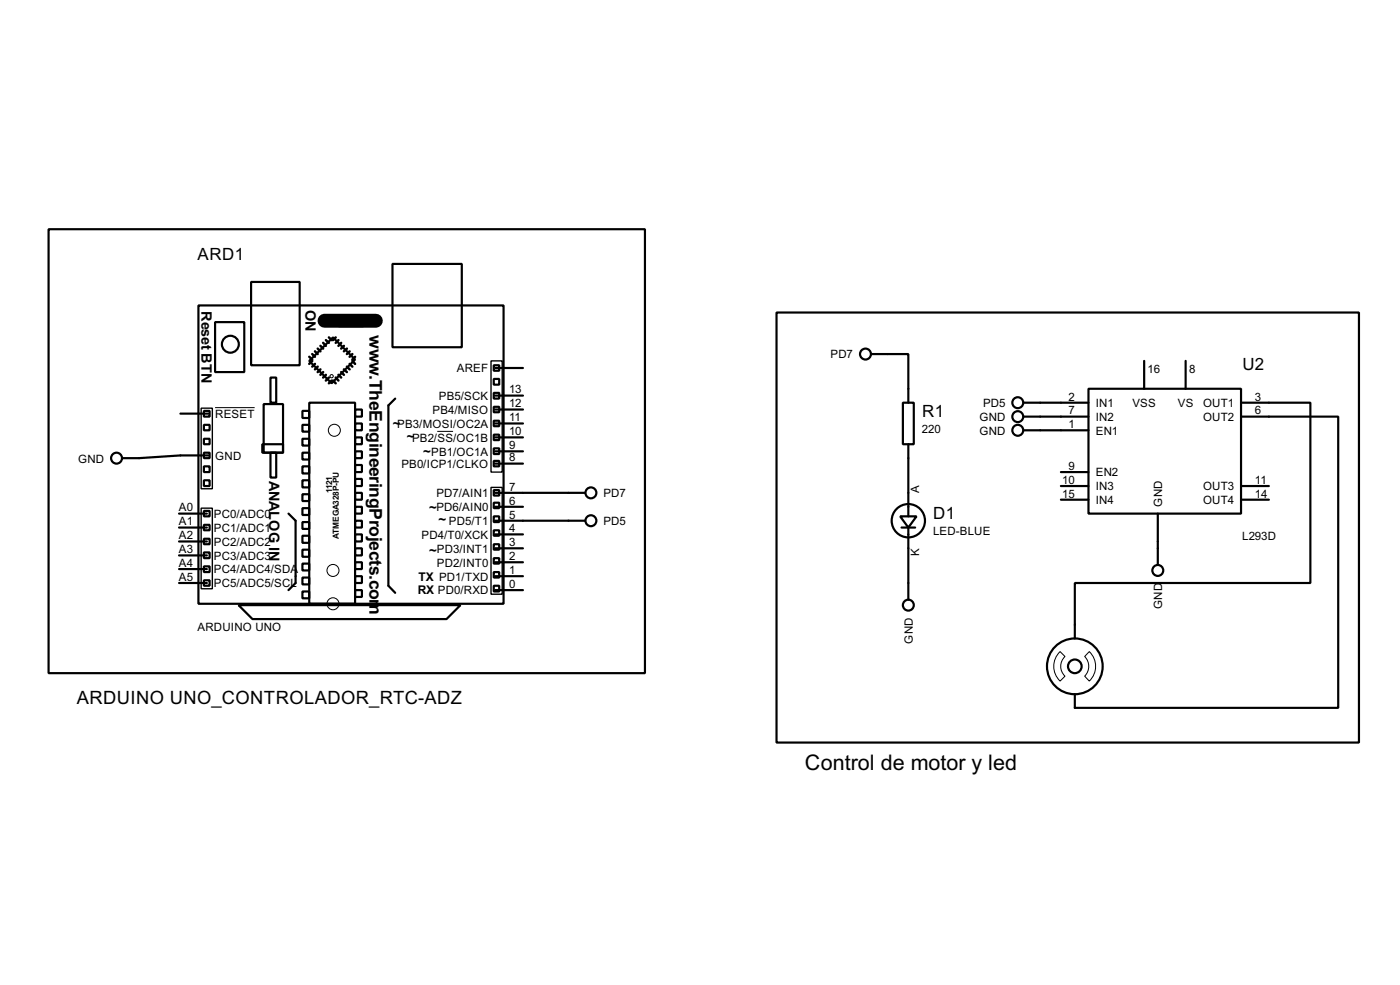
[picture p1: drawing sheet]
<svg xmlns="http://www.w3.org/2000/svg" width="256mm" height="180mm" viewBox="0 0 256 180" stroke-linecap="round" stroke-linejoin="round" font-family="sans-serif">
<g fill="none" stroke="#000" stroke-width=".4">
<path d="M8.9 42h109.3v81.2h-109.3zM36.4 55.9h55.9v54.6h-55.9zM39.4 59h5.4v9.1h-5.4zM46 51.6h8.9v15.3h-8.9zM62 57.7h4.6v2h-4.6zM71.9 48.3h12.7v15.3h-12.7zM142.3 57.2h106.7v78.7h-106.7zM33.1 75.7h5.1M37.4 77.8h1v1h-1zM37.4 75.2h1v1.1h-1zM48.3 74h3.6v8.9h-3.6zM49.6 69.1h1v4.6h-1z"/>
<path d="M55.4 75.2h1.3v1.3h-1.3zM55.4 77.8h1.3v1.2h-1.3zM56.7 73.7h8.4v36.8h-8.4zM56.7 66.1l4.3-4.3 4.1 4-4.3 4.4zM65.1 75h1.2v1.3h-1.2zM65.1 77.5h1.2v1.3h-1.2zM72.4 73l-1.2 1.2v33l1.2 1.3M90.5 66.9h1v1h-1zM90.5 71.9h1v1.1h-1zM90.5 74.5h1v1h-1zM90.5 77h1v1h-1zM90.5 79.6h1v1h-1z"/>
<path d="M90.5 69.4h1v1h-1zM90.7 77.5h5.1M90.7 75h5.1M90.7 72.4h5.1M90.7 67.4h5.1M159.6 64.8h6.8v8.9M165.4 73.7h2v7.6h-2zM187.5 73.7h11.9M187.5 76.3h11.9M187.5 78.8h11.9M199.4 71.2h28v22.8h-28zM209.6 66.1v5.1"/>
<path d="M217.2 66.1v5.1M227.4 73.7h12.7v33h-43.2v10.2M227.4 76.3h17.8v53.3h-48.3v-2.5M32.8 99.1h5.1M32.8 96.6h5.1M32.8 94h5.1M37.4 82.9h1v1h-1zM37.4 87.9h1v1.1h-1zM37.4 85.4h1v1h-1zM37.4 80.3h1v1h-1zM37.4 93.5h1v1h-1zM37.4 96.1h1v1h-1z"/>
<path d="M37.4 98.6h1v1h-1zM38.2 83.4h-5.1l-7.6 .5h-3.1M48.1 81.3h3.8v1.6h-3.8zM49.6 82.9h1v4.5h-1zM52.9 94l1.3 1.3v11.4l-1.3 1.3M55.4 80.3h1.3v1.3h-1.3zM55.4 82.9h1.3v1.2h-1.3zM55.4 85.4h1.3v1.3h-1.3zM55.4 87.9h1.3v1.3h-1.3zM55.4 90.5h1.3v1.2h-1.3zM55.4 93h1.3v1.3h-1.3zM55.4 95.6h1.3v1.2h-1.3z"/>
<path d="M55.4 98.1h1.3v1.3h-1.3zM65.1 80.1h1.2v1.2h-1.2zM65.1 82.6h1.2v1.3h-1.2zM65.1 85.1h1.2v1.3h-1.2zM65.1 87.7h1.2v1.3h-1.2zM65.1 90.2h1.2v1.3h-1.2zM65.1 92.8h1.2v1.2h-1.2zM65.1 95.3h1.2v1.3h-1.2zM65.1 97.8h1.2v1.3h-1.2zM90.5 82.1h1v1h-1zM90.5 84.4h1v1h-1zM90.5 89.7h1v1h-1z"/>
<path d="M90.5 92h1v1h-1zM90.5 94.5h1v1.1h-1zM90.5 97.1h1v1h-1zM90.5 99.6h1v1h-1zM90.7 90.2h16.5M90.7 95.3h16.5M90.7 97.8h5.1M90.7 92.8h5.1M90.7 84.9h5.1M90.7 82.6h5.1M90.7 80.1h5.1M164.9 94.5h3l-1.5 2.1z"/>
<path d="M165.2 96.6h2.5M166.4 81.3v13.2M166.4 96.6v13.2M194.4 89h5M194.4 91.5h5M194.4 86.4h5M212.1 94v9.4M227.4 89h5.1M227.4 91.5h5.1M32.8 106.7h5.1M32.8 104.2h5.1M32.8 101.7h5.1"/>
<path d="M37.4 101.1h1v1.1h-1zM37.4 103.7h1v1h-1zM37.4 106.2h1v1h-1zM43.7 110.8h40.7l-2.6 2.5h-35.5zM55.4 100.6h1.3v1.3h-1.3zM55.4 103.2h1.3v1.2h-1.3zM55.4 105.7h1.3v1.3h-1.3zM55.4 108.3h1.3v1.2h-1.3zM65.1 100.4h1.2v1.3h-1.2zM65.1 102.9h1.2v1.3h-1.2zM65.1 105.5h1.2v1.2h-1.2zM65.1 108h1.2v1.3h-1.2z"/>
<path d="M90.5 102.2h1v1h-1zM90.5 104.7h1v1h-1zM90.5 107.2h1v1.1h-1zM90.7 108h5.1M90.7 105.5h5.1M90.7 102.9h5.1M90.7 100.4h5.1"/>
<circle cx="42.2" cy="63" r="1.55"/>
<circle cx="158.5" cy="64.8" r="1"/>
<circle cx="186.4" cy="76.3" r="1"/>
<circle cx="186.4" cy="78.8" r="1"/>
<circle cx="186.4" cy="73.7" r="1"/>
<circle cx="21.3" cy="83.9" r="1"/>
<circle cx="108.2" cy="90.2" r="1"/>
<circle cx="108.2" cy="95.3" r="1"/>
<circle cx="166.4" cy="95.3" r="3.1"/>
<circle cx="166.4" cy="110.8" r="1"/>
<circle cx="212.1" cy="104.4" r="1"/>
<circle cx="196.9" cy="122" r="5.1"/>
<circle cx="196.9" cy="122" r="1.25"/>
</g>
<path d="M59.5 58.7h9.4" fill="none" stroke="#000" stroke-width="2.6"/>
<g fill="none" stroke="#000" stroke-width=".45">
<path d="M56.7 65.3l.5 .5M57.2 64.8l.5 .5M57.2 66.1l-.5 .5M57.7 64.3l.5 .5M57.7 66.6l-.5 .5M58.2 63.8l.5 .5M58.2 67.1l-.5 .5M58.7 63.3l.5 .5M58.7 67.6l-.5 .5M59.2 62.8l.5 .5M59.2 68.1l-.5 .5M59.7 62.3l.6 .5"/>
<path d="M59.7 68.6l-.5 .5M60.3 61.8l.5 .5M60.3 69.1l-.6 .6M60.8 69.7l-.5 .5M61 69.7l.5 .5M61.5 69.1l.5 .6M61.5 61.8l-.5 .5M62 68.6l.5 .5M62 62.3l-.5 .5M62.5 68.1l.5 .5M62.5 62.8l-.5 .5M63 67.6l.6 .5"/>
<path d="M63 63.3l-.5 .5M63.6 67.1l.5 .5M63.6 63.8l-.6 .5M64.1 66.6l.5 .5M64.1 64.3l-.5 .5M64.6 66.1l.5 .5M64.6 64.8l-.5 .5M65.1 65.3l-.5 .5"/>
</g>
<g fill="none" stroke="#000" stroke-width=".18">
<path d="M39.4 74.6h7.3M80.1 79h2.9M194.2 119.3l.9 .9a2.45 2.45 0 0 0 0 3.6l-.9 .9a3.7 3.7 0 0 1 0-5.4zM199.6 119.3a3.7 3.7 0 0 1 0 5.4l-.9-.9a2.54 2.54 0 0 0 0-3.6z"/>
<circle cx="60.7" cy="68.9" r=".3"/>
<circle cx="61.2" cy="78.8" r="1.1"/>
<circle cx="61" cy="110.5" r="1.1"/>
<circle cx="61" cy="104.4" r="1.1"/>
</g>
<path d="M36.9 74.7h2v14.8h-2zM90 66.1h2v20.3h-2zM36.9 93h2v14.8h-2zM90 89.2h2v19.6h-2z" fill="none" stroke="#000" stroke-width=".25"/>
<text font-size="4.4" x="147.4" y="140.9">Control de motor y led</text>
<text font-size="3.8" x="14.1" y="128.9">ARDUINO UNO_CONTROLADOR_RTC-ADZ</text>
<g font-size="3.6">
<text x="67.7" y="61.4" transform="rotate(90 67.7 61.4)">w</text>
<text x="67.7" y="68.6" transform="rotate(90 67.7 68.6)">.TheEngineeringProjects.com</text>
</g>
<g font-size="3.5">
<text x="36.2" y="47.5">ARD1</text>
<text x="227.6" y="67.8">U2</text>
<text x="169" y="76.4">R1</text>
<text x="171" y="95">D1</text>
</g>
<g font-size="3">
<text x="36.9" y="57" transform="rotate(90 36.9 57)">Reset BTN</text>
<text x="56" y="56.7" transform="rotate(90 56 56.7)">ON</text>
<text x="49.3" y="88" transform="rotate(90 49.3 88)">ANALOG IN</text>
</g>
<g font-size="2.7">
<text x="72" y="78.4">~</text>
<text x="74.5" y="80.8">~</text>
<text x="77.6" y="83.5">~</text>
<text x="78.6" y="93.7">~</text>
<text x="80.4" y="96">~</text>
<text x="78.6" y="101.5">~</text>
</g>
<g font-size="2.5">
<text x="76.6" y="106.3">TX PD1/TXD</text>
<text x="76.5" y="108.8">RX PD0/RXD</text>
</g>
<g font-size="2.4">
<text x="152.1" y="65.6">PD7</text>
<text x="83.7" y="68.1">AREF</text>
<text x="93.3" y="72">13</text>
<text x="210.2" y="68.2">16</text>
<text x="217.9" y="68.2">8</text>
<text x="39.4" y="76.5">RESET</text>
<text x="79.2" y="75.8">PB4/MISO</text>
<text x="80.4" y="73.2">PB5/SCK</text>
<text x="93.3" y="77.1">11</text>
<text x="93.3" y="74.6">12</text>
<text x="179.4" y="77.1">GND</text>
<text x="180.1" y="74.5">PD5</text>
<text x="195.8" y="73.3">2</text>
<text x="195.8" y="75.8">7</text>
<text x="200.7" y="74.5">IN1</text>
<text x="200.7" y="77.1">IN2</text>
<text x="207.4" y="74.4">VSS</text>
<text x="215.8" y="74.4">VS</text>
<text x="220.4" y="74.5">OUT1</text>
<text x="220.4" y="77.1">OUT2</text>
<text x="229.9" y="73.3">3</text>
<text x="229.9" y="75.8">6</text>
<text x="72.8" y="78.3">PB3/MOSI/OC2A</text>
<text x="75.5" y="80.8">PB2/SS/OC1B</text>
<text x="79" y="83.4">PB1/OC1A</text>
<text x="93.3" y="82.2">9</text>
<text x="93.3" y="79.7">10</text>
<text x="168.9" y="79.3">220</text>
<text x="179.4" y="79.6">GND</text>
<text x="195.8" y="78.3">1</text>
<text x="200.7" y="79.6">EN1</text>
<text x="14.3" y="84.7">GND</text>
<text x="39.4" y="84.2">GND</text>
<text x="73.5" y="85.7">PB0/ICP1/CLKO</text>
<text x="93.3" y="89.8">7</text>
<text x="93.3" y="84.5">8</text>
<text x="194.6" y="88.5">10</text>
<text x="195.8" y="86">9</text>
<text x="200.7" y="89.8">IN3</text>
<text x="200.7" y="87.2">EN2</text>
<text x="220.4" y="89.8">OUT3</text>
<text x="229.9" y="88.5">11</text>
<text x="32.8" y="93.6">A0</text>
<text x="39.2" y="94.8">PC0/ADC0</text>
<text x="79.9" y="93.6">PD6/AIN0</text>
<text x="79.9" y="91">PD7/AIN1</text>
<text x="93.3" y="94.9">5</text>
<text x="93.3" y="92.4">6</text>
<text x="110.5" y="91">PD7</text>
<text x="168.4" y="90.2" transform="rotate(-90 168.4 90.2)">A</text>
<text x="194.6" y="91.1">15</text>
<text x="200.7" y="92.3">IN4</text>
<text x="212.9" y="92.7" transform="rotate(-90 212.9 92.7)">GND</text>
<text x="220.4" y="92.3">OUT4</text>
<text x="229.9" y="91.1">14</text>
<text x="32.8" y="101.2">A3</text>
<text x="32.8" y="98.7">A2</text>
<text x="32.8" y="96.2">A1</text>
<text x="39.2" y="99.9">PC2/ADC2</text>
<text x="39.2" y="97.4">PC1/ADC1</text>
<text x="77.2" y="98.6">PD4/T0/XCK</text>
<text x="80" y="101.2">PD3/INT1</text>
<text x="82.2" y="96.1">PD5/T1</text>
<text x="93.3" y="100">3</text>
<text x="93.3" y="97.4">4</text>
<text x="110.5" y="96.1">PD5</text>
<text x="168.4" y="101.8" transform="rotate(-90 168.4 101.8)">K</text>
<text x="170.9" y="97.9">LED-BLUE</text>
<text x="227.6" y="98.8">L293D</text>
<text x="32.8" y="106.3">A5</text>
<text x="32.8" y="103.8">A4</text>
<text x="39.2" y="107.5">PC5/ADC5/SCL</text>
<text x="39.2" y="105">PC4/ADC4/SDA</text>
<text x="39.2" y="102.5">PC3/ADC3</text>
<text x="80" y="103.7">PD2/INT0</text>
<text x="93.3" y="107.6">0</text>
<text x="93.3" y="105.1">1</text>
<text x="93.3" y="102.5">2</text>
<text x="212.9" y="111.5" transform="rotate(-90 212.9 111.5)">GND</text>
<text x="36.2" y="115.5">ARDUINO UNO</text>
<text x="167.2" y="117.8" transform="rotate(-90 167.2 117.8)">GND</text>
</g>
<g font-size="1.7">
<text x="60.9" y="90.2" transform="rotate(-90 60.9 90.2)">1121</text>
<text x="62.1" y="98.7" transform="rotate(-90 62.1 98.7)">ATMEGA328P-PU</text>
</g>
</svg>
